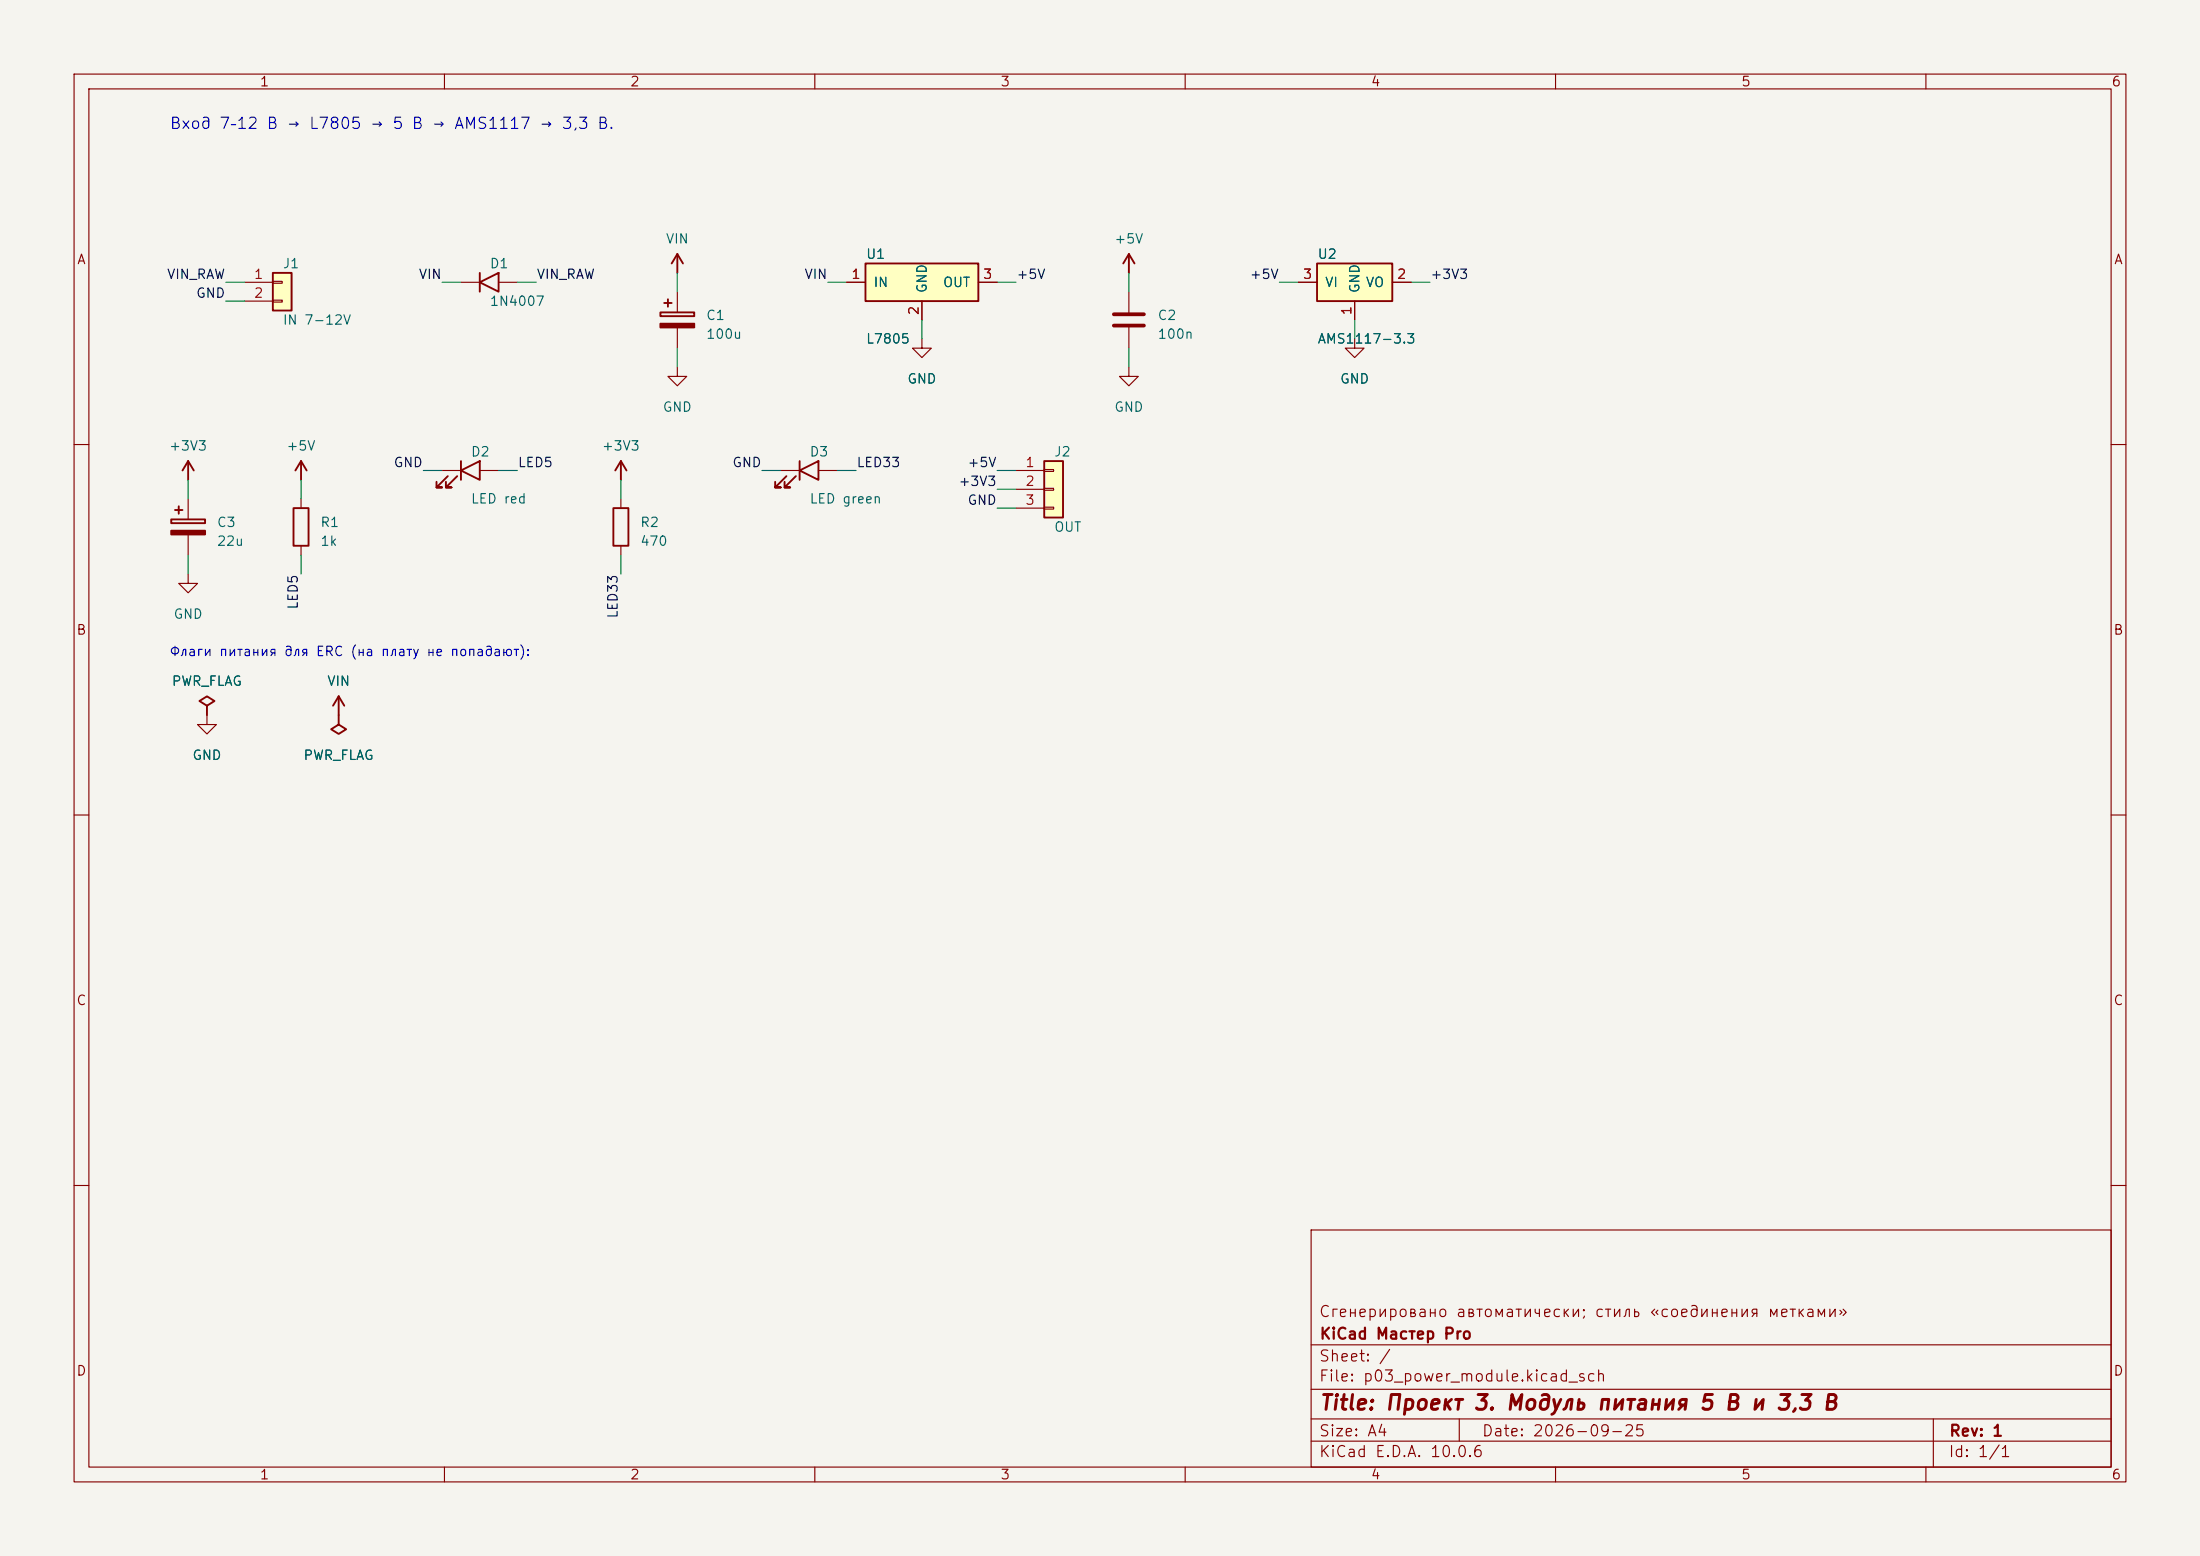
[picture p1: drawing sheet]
(kicad_sch (version 20231120) (generator "eeschema") (generator_version "8.0")
 (paper "A4")
 (title_block (title "Проект 3. Модуль питания 5 В и 3,3 В") (date "2026-09-25") (rev "1") (company "KiCad Мастер Pro") (comment 1 "Сгенерировано автоматически; стиль «соединения метками»"))
 (lib_symbols (symbol "KiCadMaster:Conn_01x02" (pin_numbers) (pin_names (offset 0) hide) (exclude_from_sim no) (in_bom yes) (on_board yes) (property "Reference" "J" (at 0 5.08 0) (effects (font (size 1.27 1.27)))) (property "Value" "Conn_01x02" (at 0 -2.54 0) (effects (font (size 1.27 1.27)))) (property "Footprint" "" (at 0 0 0) (effects (font (size 1.27 1.27)) hide)) (property "Datasheet" "~" (at 0 0 0) (effects (font (size 1.27 1.27)) hide)) (property "Description" "Разъём" (at 0 0 0) (effects (font (size 1.27 1.27)) hide)) (symbol "Conn_01x02_0_1" (rectangle (start -1.27 3.81) (end 1.27 -1.27) (stroke (width 0.254) (type default)) (fill (type background))) (rectangle (start -1.27 2.667) (end 0 2.413) (stroke (width 0.1524) (type default)) (fill (type none))) (rectangle (start -1.27 0.127) (end 0 -0.127) (stroke (width 0.1524) (type default)) (fill (type none)))) (symbol "Conn_01x02_1_1" (pin passive line (at -5.08 2.54 0) (length 3.81) (name "Pin_1" (effects (font (size 1.27 1.27)))) (number "1" (effects (font (size 1.27 1.27))))) (pin passive line (at -5.08 0 0) (length 3.81) (name "Pin_2" (effects (font (size 1.27 1.27)))) (number "2" (effects (font (size 1.27 1.27))))))) (symbol "KiCadMaster:D" (pin_numbers hide) (pin_names (offset 0) hide) (exclude_from_sim no) (in_bom yes) (on_board yes) (property "Reference" "D" (at 0 2.54 0) (effects (font (size 1.27 1.27)))) (property "Value" "D" (at 0 -2.54 0) (effects (font (size 1.27 1.27)))) (property "Footprint" "" (at 0 0 0) (effects (font (size 1.27 1.27)) hide)) (property "Datasheet" "~" (at 0 0 0) (effects (font (size 1.27 1.27)) hide)) (property "Description" "Диод" (at 0 0 0) (effects (font (size 1.27 1.27)) hide)) (symbol "D_0_1" (polyline (pts (xy 1.27 1.27) (xy 1.27 -1.27) (xy -1.27 0) (xy 1.27 1.27)) (stroke (width 0.254) (type default)) (fill (type none))) (polyline (pts (xy -1.27 1.27) (xy -1.27 -1.27)) (stroke (width 0.254) (type default)) (fill (type none)))) (symbol "D_1_1" (pin passive line (at -3.81 0 0) (length 2.54) (name "K" (effects (font (size 1.27 1.27)))) (number "1" (effects (font (size 1.27 1.27))))) (pin passive line (at 3.81 0 180) (length 2.54) (name "A" (effects (font (size 1.27 1.27)))) (number "2" (effects (font (size 1.27 1.27))))))) (symbol "KiCadMaster:C_Polarized" (pin_numbers hide) (pin_names (offset 0) hide) (exclude_from_sim no) (in_bom yes) (on_board yes) (property "Reference" "C" (at 3.81 0.635 0) (effects (font (size 1.27 1.27)))) (property "Value" "C_Polarized" (at 3.81 -1.905 0) (effects (font (size 1.27 1.27)))) (property "Footprint" "" (at 0 0 0) (effects (font (size 1.27 1.27)) hide)) (property "Datasheet" "~" (at 0 0 0) (effects (font (size 1.27 1.27)) hide)) (property "Description" "Полярный конденсатор" (at 0 0 0) (effects (font (size 1.27 1.27)) hide)) (symbol "C_Polarized_0_1" (rectangle (start -2.286 0.508) (end 2.286 1.016) (stroke (width 0.254) (type default)) (fill (type none))) (rectangle (start -2.286 -1.016) (end 2.286 -0.508) (stroke (width 0.254) (type default)) (fill (type outline))) (polyline (pts (xy -1.778 2.286) (xy -0.762 2.286)) (stroke (width 0.254) (type default)) (fill (type none))) (polyline (pts (xy -1.27 2.794) (xy -1.27 1.778)) (stroke (width 0.254) (type default)) (fill (type none)))) (symbol "C_Polarized_1_1" (pin passive line (at 0 3.81 270) (length 2.794) (name "~" (effects (font (size 1.27 1.27)))) (number "1" (effects (font (size 1.27 1.27))))) (pin passive line (at 0 -3.81 90) (length 2.794) (name "~" (effects (font (size 1.27 1.27)))) (number "2" (effects (font (size 1.27 1.27))))))) (symbol "KiCadMaster:L7805" (pin_numbers) (pin_names (offset 1.016)) (exclude_from_sim no) (in_bom yes) (on_board yes) (property "Reference" "U" (at -7.62 3.81 0) (effects (font (size 1.27 1.27)))) (property "Value" "L7805" (at -7.62 -7.62 0) (effects (font (size 1.27 1.27)))) (property "Footprint" "" (at 0 0 0) (effects (font (size 1.27 1.27)) hide)) (property "Datasheet" "~" (at 0 0 0) (effects (font (size 1.27 1.27)) hide)) (property "Description" "Стабилизатор 5 В, TO-220" (at 0 0 0) (effects (font (size 1.27 1.27)) hide)) (property "ki_keywords" "regulator linear" (at 0 0 0) (effects (font (size 1.27 1.27)) hide)) (symbol "L7805_0_1" (rectangle (start -7.62 2.54) (end 7.62 -2.54) (stroke (width 0.254) (type default)) (fill (type background)))) (symbol "L7805_1_1" (pin power_in line (at -10.16 0 0) (length 2.54) (name "IN" (effects (font (size 1.27 1.27)))) (number "1" (effects (font (size 1.27 1.27))))) (pin power_out line (at 10.16 0 180) (length 2.54) (name "OUT" (effects (font (size 1.27 1.27)))) (number "3" (effects (font (size 1.27 1.27))))) (pin power_in line (at 0 -5.08 90) (length 2.54) (name "GND" (effects (font (size 1.27 1.27)))) (number "2" (effects (font (size 1.27 1.27))))))) (symbol "KiCadMaster:C" (pin_numbers hide) (pin_names (offset 0) hide) (exclude_from_sim no) (in_bom yes) (on_board yes) (property "Reference" "C" (at 3.81 0.635 0) (effects (font (size 1.27 1.27)))) (property "Value" "C" (at 3.81 -1.905 0) (effects (font (size 1.27 1.27)))) (property "Footprint" "" (at 0 0 0) (effects (font (size 1.27 1.27)) hide)) (property "Datasheet" "~" (at 0 0 0) (effects (font (size 1.27 1.27)) hide)) (property "Description" "Конденсатор" (at 0 0 0) (effects (font (size 1.27 1.27)) hide)) (symbol "C_0_1" (polyline (pts (xy -2.032 0.762) (xy 2.032 0.762)) (stroke (width 0.508) (type default)) (fill (type none))) (polyline (pts (xy -2.032 -0.762) (xy 2.032 -0.762)) (stroke (width 0.508) (type default)) (fill (type none)))) (symbol "C_1_1" (pin passive line (at 0 3.81 270) (length 3.048) (name "~" (effects (font (size 1.27 1.27)))) (number "1" (effects (font (size 1.27 1.27))))) (pin passive line (at 0 -3.81 90) (length 3.048) (name "~" (effects (font (size 1.27 1.27)))) (number "2" (effects (font (size 1.27 1.27))))))) (symbol "KiCadMaster:AMS1117-3.3" (pin_numbers) (pin_names (offset 1.016)) (exclude_from_sim no) (in_bom yes) (on_board yes) (property "Reference" "U" (at -5.08 3.81 0) (effects (font (size 1.27 1.27)))) (property "Value" "AMS1117-3.3" (at -5.08 -7.62 0) (effects (font (size 1.27 1.27)))) (property "Footprint" "" (at 0 0 0) (effects (font (size 1.27 1.27)) hide)) (property "Datasheet" "~" (at 0 0 0) (effects (font (size 1.27 1.27)) hide)) (property "Description" "LDO 3,3 В, SOT-223" (at 0 0 0) (effects (font (size 1.27 1.27)) hide)) (property "ki_keywords" "regulator ldo" (at 0 0 0) (effects (font (size 1.27 1.27)) hide)) (symbol "AMS1117-3.3_0_1" (rectangle (start -5.08 2.54) (end 5.08 -2.54) (stroke (width 0.254) (type default)) (fill (type background)))) (symbol "AMS1117-3.3_1_1" (pin power_in line (at -7.62 0 0) (length 2.54) (name "VI" (effects (font (size 1.27 1.27)))) (number "3" (effects (font (size 1.27 1.27))))) (pin power_out line (at 7.62 0 180) (length 2.54) (name "VO" (effects (font (size 1.27 1.27)))) (number "2" (effects (font (size 1.27 1.27))))) (pin power_in line (at 0 -5.08 90) (length 2.54) (name "GND" (effects (font (size 1.27 1.27)))) (number "1" (effects (font (size 1.27 1.27))))))) (symbol "KiCadMaster:R" (pin_numbers hide) (pin_names (offset 0) hide) (exclude_from_sim no) (in_bom yes) (on_board yes) (property "Reference" "R" (at 2.54 0.635 0) (effects (font (size 1.27 1.27)))) (property "Value" "R" (at 2.54 -1.905 0) (effects (font (size 1.27 1.27)))) (property "Footprint" "" (at 0 0 0) (effects (font (size 1.27 1.27)) hide)) (property "Datasheet" "~" (at 0 0 0) (effects (font (size 1.27 1.27)) hide)) (property "Description" "Резистор" (at 0 0 0) (effects (font (size 1.27 1.27)) hide)) (symbol "R_0_1" (rectangle (start -1.016 -2.54) (end 1.016 2.54) (stroke (width 0.254) (type default)) (fill (type none)))) (symbol "R_1_1" (pin passive line (at 0 3.81 270) (length 1.27) (name "~" (effects (font (size 1.27 1.27)))) (number "1" (effects (font (size 1.27 1.27))))) (pin passive line (at 0 -3.81 90) (length 1.27) (name "~" (effects (font (size 1.27 1.27)))) (number "2" (effects (font (size 1.27 1.27))))))) (symbol "KiCadMaster:LED" (pin_numbers hide) (pin_names (offset 0) hide) (exclude_from_sim no) (in_bom yes) (on_board yes) (property "Reference" "D" (at 0 2.54 0) (effects (font (size 1.27 1.27)))) (property "Value" "LED" (at 0 -3.81 0) (effects (font (size 1.27 1.27)))) (property "Footprint" "" (at 0 0 0) (effects (font (size 1.27 1.27)) hide)) (property "Datasheet" "~" (at 0 0 0) (effects (font (size 1.27 1.27)) hide)) (property "Description" "Светодиод" (at 0 0 0) (effects (font (size 1.27 1.27)) hide)) (symbol "LED_0_1" (polyline (pts (xy 1.27 1.27) (xy 1.27 -1.27) (xy -1.27 0) (xy 1.27 1.27)) (stroke (width 0.254) (type default)) (fill (type none))) (polyline (pts (xy -1.27 1.27) (xy -1.27 -1.27)) (stroke (width 0.254) (type default)) (fill (type none))) (polyline (pts (xy -3.048 -0.762) (xy -4.572 -2.286) (xy -3.81 -2.286) (xy -4.572 -2.286) (xy -4.572 -1.524)) (stroke (width 0.254) (type default)) (fill (type none))) (polyline (pts (xy -1.778 -0.762) (xy -3.302 -2.286) (xy -2.54 -2.286) (xy -3.302 -2.286) (xy -3.302 -1.524)) (stroke (width 0.254) (type default)) (fill (type none)))) (symbol "LED_1_1" (pin passive line (at -3.81 0 0) (length 2.54) (name "K" (effects (font (size 1.27 1.27)))) (number "1" (effects (font (size 1.27 1.27))))) (pin passive line (at 3.81 0 180) (length 2.54) (name "A" (effects (font (size 1.27 1.27)))) (number "2" (effects (font (size 1.27 1.27))))))) (symbol "KiCadMaster:Conn_01x03" (pin_numbers) (pin_names (offset 0) hide) (exclude_from_sim no) (in_bom yes) (on_board yes) (property "Reference" "J" (at 0 5.08 0) (effects (font (size 1.27 1.27)))) (property "Value" "Conn_01x03" (at 0 -5.08 0) (effects (font (size 1.27 1.27)))) (property "Footprint" "" (at 0 0 0) (effects (font (size 1.27 1.27)) hide)) (property "Datasheet" "~" (at 0 0 0) (effects (font (size 1.27 1.27)) hide)) (property "Description" "Разъём" (at 0 0 0) (effects (font (size 1.27 1.27)) hide)) (symbol "Conn_01x03_0_1" (rectangle (start -1.27 3.81) (end 1.27 -3.81) (stroke (width 0.254) (type default)) (fill (type background))) (rectangle (start -1.27 2.667) (end 0 2.413) (stroke (width 0.1524) (type default)) (fill (type none))) (rectangle (start -1.27 0.127) (end 0 -0.127) (stroke (width 0.1524) (type default)) (fill (type none))) (rectangle (start -1.27 -2.413) (end 0 -2.667) (stroke (width 0.1524) (type default)) (fill (type none)))) (symbol "Conn_01x03_1_1" (pin passive line (at -5.08 2.54 0) (length 3.81) (name "Pin_1" (effects (font (size 1.27 1.27)))) (number "1" (effects (font (size 1.27 1.27))))) (pin passive line (at -5.08 0 0) (length 3.81) (name "Pin_2" (effects (font (size 1.27 1.27)))) (number "2" (effects (font (size 1.27 1.27))))) (pin passive line (at -5.08 -2.54 0) (length 3.81) (name "Pin_3" (effects (font (size 1.27 1.27)))) (number "3" (effects (font (size 1.27 1.27))))))) (symbol "KiCadMaster:VIN" (power) (pin_numbers hide) (pin_names (offset 0) hide) (exclude_from_sim no) (in_bom yes) (on_board yes) (property "Reference" "#PWR" (at 0 -3.81 0) (effects (font (size 1.27 1.27)) hide)) (property "Value" "VIN" (at 0 3.556 0) (effects (font (size 1.27 1.27)))) (property "Footprint" "" (at 0 0 0) (effects (font (size 1.27 1.27)) hide)) (property "Datasheet" "~" (at 0 0 0) (effects (font (size 1.27 1.27)) hide)) (property "Description" "Символ питания: VIN" (at 0 0 0) (effects (font (size 1.27 1.27)) hide)) (symbol "VIN_0_1" (polyline (pts (xy -0.762 1.27) (xy 0 2.54)) (stroke (width 0.254) (type default)) (fill (type none))) (polyline (pts (xy 0 0) (xy 0 2.54)) (stroke (width 0.254) (type default)) (fill (type none))) (polyline (pts (xy 0 2.54) (xy 0.762 1.27)) (stroke (width 0.254) (type default)) (fill (type none)))) (symbol "VIN_1_1" (pin power_in line (at 0 0 90) (length 0) hide (name "VIN" (effects (font (size 1.27 1.27)))) (number "1" (effects (font (size 1.27 1.27))))))) (symbol "KiCadMaster:GND" (power) (pin_numbers hide) (pin_names (offset 0) hide) (exclude_from_sim no) (in_bom yes) (on_board yes) (property "Reference" "#PWR" (at 0 -6.35 0) (effects (font (size 1.27 1.27)) hide)) (property "Value" "GND" (at 0 -3.81 0) (effects (font (size 1.27 1.27)))) (property "Footprint" "" (at 0 0 0) (effects (font (size 1.27 1.27)) hide)) (property "Datasheet" "~" (at 0 0 0) (effects (font (size 1.27 1.27)) hide)) (property "Description" "Символ питания: GND" (at 0 0 0) (effects (font (size 1.27 1.27)) hide)) (symbol "GND_0_1" (polyline (pts (xy 0 0) (xy 0 -1.27) (xy 1.27 -1.27) (xy 0 -2.54) (xy -1.27 -1.27) (xy 0 -1.27)) (stroke (width 0) (type default)) (fill (type none)))) (symbol "GND_1_1" (pin power_in line (at 0 0 270) (length 0) hide (name "GND" (effects (font (size 1.27 1.27)))) (number "1" (effects (font (size 1.27 1.27))))))) (symbol "KiCadMaster:+5V" (power) (pin_numbers hide) (pin_names (offset 0) hide) (exclude_from_sim no) (in_bom yes) (on_board yes) (property "Reference" "#PWR" (at 0 -3.81 0) (effects (font (size 1.27 1.27)) hide)) (property "Value" "+5V" (at 0 3.556 0) (effects (font (size 1.27 1.27)))) (property "Footprint" "" (at 0 0 0) (effects (font (size 1.27 1.27)) hide)) (property "Datasheet" "~" (at 0 0 0) (effects (font (size 1.27 1.27)) hide)) (property "Description" "Символ питания: +5V" (at 0 0 0) (effects (font (size 1.27 1.27)) hide)) (symbol "+5V_0_1" (polyline (pts (xy -0.762 1.27) (xy 0 2.54)) (stroke (width 0.254) (type default)) (fill (type none))) (polyline (pts (xy 0 0) (xy 0 2.54)) (stroke (width 0.254) (type default)) (fill (type none))) (polyline (pts (xy 0 2.54) (xy 0.762 1.27)) (stroke (width 0.254) (type default)) (fill (type none)))) (symbol "+5V_1_1" (pin power_in line (at 0 0 90) (length 0) hide (name "+5V" (effects (font (size 1.27 1.27)))) (number "1" (effects (font (size 1.27 1.27))))))) (symbol "KiCadMaster:+3V3" (power) (pin_numbers hide) (pin_names (offset 0) hide) (exclude_from_sim no) (in_bom yes) (on_board yes) (property "Reference" "#PWR" (at 0 -3.81 0) (effects (font (size 1.27 1.27)) hide)) (property "Value" "+3V3" (at 0 3.556 0) (effects (font (size 1.27 1.27)))) (property "Footprint" "" (at 0 0 0) (effects (font (size 1.27 1.27)) hide)) (property "Datasheet" "~" (at 0 0 0) (effects (font (size 1.27 1.27)) hide)) (property "Description" "Символ питания: +3V3" (at 0 0 0) (effects (font (size 1.27 1.27)) hide)) (symbol "+3V3_0_1" (polyline (pts (xy -0.762 1.27) (xy 0 2.54)) (stroke (width 0.254) (type default)) (fill (type none))) (polyline (pts (xy 0 0) (xy 0 2.54)) (stroke (width 0.254) (type default)) (fill (type none))) (polyline (pts (xy 0 2.54) (xy 0.762 1.27)) (stroke (width 0.254) (type default)) (fill (type none)))) (symbol "+3V3_1_1" (pin power_in line (at 0 0 90) (length 0) hide (name "+3V3" (effects (font (size 1.27 1.27)))) (number "1" (effects (font (size 1.27 1.27))))))) (symbol "KiCadMaster:PWR_FLAG" (power) (pin_numbers hide) (pin_names (offset 0) hide) (exclude_from_sim no) (in_bom yes) (on_board yes) (property "Reference" "#FLG" (at 0 1.905 0) (effects (font (size 1.27 1.27)) hide)) (property "Value" "PWR_FLAG" (at 0 3.81 0) (effects (font (size 1.27 1.27)))) (property "Footprint" "" (at 0 0 0) (effects (font (size 1.27 1.27)) hide)) (property "Datasheet" "~" (at 0 0 0) (effects (font (size 1.27 1.27)) hide)) (property "Description" "Флаг: цепь запитана извне (для ERC)" (at 0 0 0) (effects (font (size 1.27 1.27)) hide)) (symbol "PWR_FLAG_0_1" (polyline (pts (xy 0 0) (xy 0 1.27) (xy -1.016 1.905) (xy 0 2.54) (xy 1.016 1.905) (xy 0 1.27)) (stroke (width 0.254) (type default)) (fill (type none)))) (symbol "PWR_FLAG_1_1" (pin power_out line (at 0 0 90) (length 0) hide (name "pwr" (effects (font (size 1.27 1.27)))) (number "1" (effects (font (size 1.27 1.27))))))))
 (symbol (lib_id "KiCadMaster:Conn_01x02") (at 38.1 40.64 0) (unit 1) (exclude_from_sim no) (in_bom yes) (on_board yes) (dnp no) (property "Reference" "J1" (at 38.1 35.56 0) (effects (font (size 1.27 1.27)) (justify left))) (property "Value" "IN 7-12V" (at 38.1 43.18 0) (effects (font (size 1.27 1.27)) (justify left))) (property "Footprint" "TerminalBlock_Phoenix:TerminalBlock_Phoenix_MKDS-1,5-2_1x02_P5.08mm_Horizontal" (at 38.1 40.64 0) (effects (font (size 1.27 1.27)) hide)) (property "Datasheet" "~" (at 38.1 40.64 0) (effects (font (size 1.27 1.27)) hide)) (property "Description" "Вход" (at 38.1 40.64 0) (effects (font (size 1.27 1.27)) hide)) (pin "1") (pin "2"))
 (wire (pts (xy 33.02 38.1) (xy 30.48 38.1)) (stroke (width 0) (type default)))
 (label "VIN_RAW" (at 30.48 38.1 180) (fields_autoplaced yes) (effects (font (size 1.27 1.27)) (justify right bottom)))
 (wire (pts (xy 33.02 40.64) (xy 30.48 40.64)) (stroke (width 0) (type default)))
 (label "GND" (at 30.48 40.64 180) (fields_autoplaced yes) (effects (font (size 1.27 1.27)) (justify right bottom)))
 (symbol (lib_id "KiCadMaster:D") (at 66.04 38.1 0) (unit 1) (exclude_from_sim no) (in_bom yes) (on_board yes) (dnp no) (property "Reference" "D1" (at 66.04 35.56 0) (effects (font (size 1.27 1.27)) (justify left))) (property "Value" "1N4007" (at 66.04 40.64 0) (effects (font (size 1.27 1.27)) (justify left))) (property "Footprint" "Diode_THT:D_DO-41_SOD81_P10.16mm_Horizontal" (at 66.04 38.1 0) (effects (font (size 1.27 1.27)) hide)) (property "Datasheet" "~" (at 66.04 38.1 0) (effects (font (size 1.27 1.27)) hide)) (property "Description" "Защита от переполюсовки" (at 66.04 38.1 0) (effects (font (size 1.27 1.27)) hide)) (pin "1") (pin "2"))
 (wire (pts (xy 62.23 38.1) (xy 59.69 38.1)) (stroke (width 0) (type default)))
 (label "VIN" (at 59.69 38.1 180) (fields_autoplaced yes) (effects (font (size 1.27 1.27)) (justify right bottom)))
 (wire (pts (xy 69.85 38.1) (xy 72.39 38.1)) (stroke (width 0) (type default)))
 (label "VIN_RAW" (at 72.39 38.1 0) (fields_autoplaced yes) (effects (font (size 1.27 1.27)) (justify left bottom)))
 (symbol (lib_id "KiCadMaster:C_Polarized") (at 91.44 43.18 0) (unit 1) (exclude_from_sim no) (in_bom yes) (on_board yes) (dnp no) (property "Reference" "C1" (at 95.25 42.545 0) (effects (font (size 1.27 1.27)) (justify left))) (property "Value" "100u" (at 95.25 45.085 0) (effects (font (size 1.27 1.27)) (justify left))) (property "Footprint" "Capacitor_THT:CP_Radial_D6.3mm_P2.50mm" (at 91.44 43.18 0) (effects (font (size 1.27 1.27)) hide)) (property "Datasheet" "~" (at 91.44 43.18 0) (effects (font (size 1.27 1.27)) hide)) (property "Description" "Входной фильтр" (at 91.44 43.18 0) (effects (font (size 1.27 1.27)) hide)) (pin "1") (pin "2"))
 (wire (pts (xy 91.44 39.37) (xy 91.44 36.83)) (stroke (width 0) (type default)))
 (symbol (lib_id "KiCadMaster:VIN") (at 91.44 36.83 0) (unit 1) (exclude_from_sim no) (in_bom yes) (on_board yes) (dnp no) (property "Reference" "#PWR01" (at 91.44 36.83 0) (effects (font (size 1.27 1.27)) hide)) (property "Value" "VIN" (at 91.44 32.23 0) (effects (font (size 1.27 1.27)))) (property "Footprint" "" (at 91.44 36.83 0) (effects (font (size 1.27 1.27)) hide)) (property "Datasheet" "" (at 91.44 36.83 0) (effects (font (size 1.27 1.27)) hide)) (property "Description" "" (at 91.44 36.83 0) (effects (font (size 1.27 1.27)) hide)) (pin "1"))
 (wire (pts (xy 91.44 46.99) (xy 91.44 49.53)) (stroke (width 0) (type default)))
 (symbol (lib_id "KiCadMaster:GND") (at 91.44 49.53 0) (unit 1) (exclude_from_sim no) (in_bom yes) (on_board yes) (dnp no) (property "Reference" "#PWR02" (at 91.44 49.53 0) (effects (font (size 1.27 1.27)) hide)) (property "Value" "GND" (at 91.44 54.93 0) (effects (font (size 1.27 1.27)))) (property "Footprint" "" (at 91.44 49.53 0) (effects (font (size 1.27 1.27)) hide)) (property "Datasheet" "" (at 91.44 49.53 0) (effects (font (size 1.27 1.27)) hide)) (property "Description" "" (at 91.44 49.53 0) (effects (font (size 1.27 1.27)) hide)) (pin "1"))
 (symbol (lib_id "KiCadMaster:L7805") (at 124.46 38.1 0) (unit 1) (exclude_from_sim no) (in_bom yes) (on_board yes) (dnp no) (property "Reference" "U1" (at 116.84 34.29 0) (effects (font (size 1.27 1.27)) (justify left))) (property "Value" "L7805" (at 116.84 45.72 0) (effects (font (size 1.27 1.27)) (justify left))) (property "Footprint" "Package_TO_SOT_THT:TO-220-3_Vertical" (at 124.46 38.1 0) (effects (font (size 1.27 1.27)) hide)) (property "Datasheet" "~" (at 124.46 38.1 0) (effects (font (size 1.27 1.27)) hide)) (property "Description" "Стабилизатор 5 В" (at 124.46 38.1 0) (effects (font (size 1.27 1.27)) hide)) (pin "1") (pin "3") (pin "2"))
 (wire (pts (xy 114.3 38.1) (xy 111.76 38.1)) (stroke (width 0) (type default)))
 (label "VIN" (at 111.76 38.1 180) (fields_autoplaced yes) (effects (font (size 1.27 1.27)) (justify right bottom)))
 (wire (pts (xy 134.62 38.1) (xy 137.16 38.1)) (stroke (width 0) (type default)))
 (label "+5V" (at 137.16 38.1 0) (fields_autoplaced yes) (effects (font (size 1.27 1.27)) (justify left bottom)))
 (wire (pts (xy 124.46 43.18) (xy 124.46 45.72)) (stroke (width 0) (type default)))
 (symbol (lib_id "KiCadMaster:GND") (at 124.46 45.72 0) (unit 1) (exclude_from_sim no) (in_bom yes) (on_board yes) (dnp no) (property "Reference" "#PWR03" (at 124.46 45.72 0) (effects (font (size 1.27 1.27)) hide)) (property "Value" "GND" (at 124.46 51.12 0) (effects (font (size 1.27 1.27)))) (property "Footprint" "" (at 124.46 45.72 0) (effects (font (size 1.27 1.27)) hide)) (property "Datasheet" "" (at 124.46 45.72 0) (effects (font (size 1.27 1.27)) hide)) (property "Description" "" (at 124.46 45.72 0) (effects (font (size 1.27 1.27)) hide)) (pin "1"))
 (symbol (lib_id "KiCadMaster:C") (at 152.4 43.18 0) (unit 1) (exclude_from_sim no) (in_bom yes) (on_board yes) (dnp no) (property "Reference" "C2" (at 156.21 42.545 0) (effects (font (size 1.27 1.27)) (justify left))) (property "Value" "100n" (at 156.21 45.085 0) (effects (font (size 1.27 1.27)) (justify left))) (property "Footprint" "Capacitor_SMD:C_0805_2012Metric" (at 152.4 43.18 0) (effects (font (size 1.27 1.27)) hide)) (property "Datasheet" "~" (at 152.4 43.18 0) (effects (font (size 1.27 1.27)) hide)) (property "Description" "Выход 7805" (at 152.4 43.18 0) (effects (font (size 1.27 1.27)) hide)) (pin "1") (pin "2"))
 (wire (pts (xy 152.4 39.37) (xy 152.4 36.83)) (stroke (width 0) (type default)))
 (symbol (lib_id "KiCadMaster:+5V") (at 152.4 36.83 0) (unit 1) (exclude_from_sim no) (in_bom yes) (on_board yes) (dnp no) (property "Reference" "#PWR04" (at 152.4 36.83 0) (effects (font (size 1.27 1.27)) hide)) (property "Value" "+5V" (at 152.4 32.23 0) (effects (font (size 1.27 1.27)))) (property "Footprint" "" (at 152.4 36.83 0) (effects (font (size 1.27 1.27)) hide)) (property "Datasheet" "" (at 152.4 36.83 0) (effects (font (size 1.27 1.27)) hide)) (property "Description" "" (at 152.4 36.83 0) (effects (font (size 1.27 1.27)) hide)) (pin "1"))
 (wire (pts (xy 152.4 46.99) (xy 152.4 49.53)) (stroke (width 0) (type default)))
 (symbol (lib_id "KiCadMaster:GND") (at 152.4 49.53 0) (unit 1) (exclude_from_sim no) (in_bom yes) (on_board yes) (dnp no) (property "Reference" "#PWR05" (at 152.4 49.53 0) (effects (font (size 1.27 1.27)) hide)) (property "Value" "GND" (at 152.4 54.93 0) (effects (font (size 1.27 1.27)))) (property "Footprint" "" (at 152.4 49.53 0) (effects (font (size 1.27 1.27)) hide)) (property "Datasheet" "" (at 152.4 49.53 0) (effects (font (size 1.27 1.27)) hide)) (property "Description" "" (at 152.4 49.53 0) (effects (font (size 1.27 1.27)) hide)) (pin "1"))
 (symbol (lib_id "KiCadMaster:AMS1117-3.3") (at 182.88 38.1 0) (unit 1) (exclude_from_sim no) (in_bom yes) (on_board yes) (dnp no) (property "Reference" "U2" (at 177.8 34.29 0) (effects (font (size 1.27 1.27)) (justify left))) (property "Value" "AMS1117-3.3" (at 177.8 45.72 0) (effects (font (size 1.27 1.27)) (justify left))) (property "Footprint" "Package_TO_SOT_SMD:SOT-223-3_TabPin2" (at 182.88 38.1 0) (effects (font (size 1.27 1.27)) hide)) (property "Datasheet" "~" (at 182.88 38.1 0) (effects (font (size 1.27 1.27)) hide)) (property "Description" "Стабилизатор 3,3 В" (at 182.88 38.1 0) (effects (font (size 1.27 1.27)) hide)) (pin "3") (pin "2") (pin "1"))
 (wire (pts (xy 175.26 38.1) (xy 172.72 38.1)) (stroke (width 0) (type default)))
 (label "+5V" (at 172.72 38.1 180) (fields_autoplaced yes) (effects (font (size 1.27 1.27)) (justify right bottom)))
 (wire (pts (xy 190.5 38.1) (xy 193.04 38.1)) (stroke (width 0) (type default)))
 (label "+3V3" (at 193.04 38.1 0) (fields_autoplaced yes) (effects (font (size 1.27 1.27)) (justify left bottom)))
 (wire (pts (xy 182.88 43.18) (xy 182.88 45.72)) (stroke (width 0) (type default)))
 (symbol (lib_id "KiCadMaster:GND") (at 182.88 45.72 0) (unit 1) (exclude_from_sim no) (in_bom yes) (on_board yes) (dnp no) (property "Reference" "#PWR06" (at 182.88 45.72 0) (effects (font (size 1.27 1.27)) hide)) (property "Value" "GND" (at 182.88 51.12 0) (effects (font (size 1.27 1.27)))) (property "Footprint" "" (at 182.88 45.72 0) (effects (font (size 1.27 1.27)) hide)) (property "Datasheet" "" (at 182.88 45.72 0) (effects (font (size 1.27 1.27)) hide)) (property "Description" "" (at 182.88 45.72 0) (effects (font (size 1.27 1.27)) hide)) (pin "1"))
 (symbol (lib_id "KiCadMaster:C_Polarized") (at 25.4 71.12 0) (unit 1) (exclude_from_sim no) (in_bom yes) (on_board yes) (dnp no) (property "Reference" "C3" (at 29.21 70.485 0) (effects (font (size 1.27 1.27)) (justify left))) (property "Value" "22u" (at 29.21 73.025 0) (effects (font (size 1.27 1.27)) (justify left))) (property "Footprint" "Capacitor_THT:CP_Radial_D5.0mm_P2.00mm" (at 25.4 71.12 0) (effects (font (size 1.27 1.27)) hide)) (property "Datasheet" "~" (at 25.4 71.12 0) (effects (font (size 1.27 1.27)) hide)) (property "Description" "Выход AMS1117" (at 25.4 71.12 0) (effects (font (size 1.27 1.27)) hide)) (pin "1") (pin "2"))
 (wire (pts (xy 25.4 67.31) (xy 25.4 64.77)) (stroke (width 0) (type default)))
 (symbol (lib_id "KiCadMaster:+3V3") (at 25.4 64.77 0) (unit 1) (exclude_from_sim no) (in_bom yes) (on_board yes) (dnp no) (property "Reference" "#PWR07" (at 25.4 64.77 0) (effects (font (size 1.27 1.27)) hide)) (property "Value" "+3V3" (at 25.4 60.17 0) (effects (font (size 1.27 1.27)))) (property "Footprint" "" (at 25.4 64.77 0) (effects (font (size 1.27 1.27)) hide)) (property "Datasheet" "" (at 25.4 64.77 0) (effects (font (size 1.27 1.27)) hide)) (property "Description" "" (at 25.4 64.77 0) (effects (font (size 1.27 1.27)) hide)) (pin "1"))
 (wire (pts (xy 25.4 74.93) (xy 25.4 77.47)) (stroke (width 0) (type default)))
 (symbol (lib_id "KiCadMaster:GND") (at 25.4 77.47 0) (unit 1) (exclude_from_sim no) (in_bom yes) (on_board yes) (dnp no) (property "Reference" "#PWR08" (at 25.4 77.47 0) (effects (font (size 1.27 1.27)) hide)) (property "Value" "GND" (at 25.4 82.87 0) (effects (font (size 1.27 1.27)))) (property "Footprint" "" (at 25.4 77.47 0) (effects (font (size 1.27 1.27)) hide)) (property "Datasheet" "" (at 25.4 77.47 0) (effects (font (size 1.27 1.27)) hide)) (property "Description" "" (at 25.4 77.47 0) (effects (font (size 1.27 1.27)) hide)) (pin "1"))
 (symbol (lib_id "KiCadMaster:R") (at 40.64 71.12 0) (unit 1) (exclude_from_sim no) (in_bom yes) (on_board yes) (dnp no) (property "Reference" "R1" (at 43.18 70.485 0) (effects (font (size 1.27 1.27)) (justify left))) (property "Value" "1k" (at 43.18 73.025 0) (effects (font (size 1.27 1.27)) (justify left))) (property "Footprint" "Resistor_SMD:R_0805_2012Metric" (at 40.64 71.12 0) (effects (font (size 1.27 1.27)) hide)) (property "Datasheet" "~" (at 40.64 71.12 0) (effects (font (size 1.27 1.27)) hide)) (property "Description" "Индикатор 5 В" (at 40.64 71.12 0) (effects (font (size 1.27 1.27)) hide)) (pin "1") (pin "2"))
 (wire (pts (xy 40.64 67.31) (xy 40.64 64.77)) (stroke (width 0) (type default)))
 (symbol (lib_id "KiCadMaster:+5V") (at 40.64 64.77 0) (unit 1) (exclude_from_sim no) (in_bom yes) (on_board yes) (dnp no) (property "Reference" "#PWR09" (at 40.64 64.77 0) (effects (font (size 1.27 1.27)) hide)) (property "Value" "+5V" (at 40.64 60.17 0) (effects (font (size 1.27 1.27)))) (property "Footprint" "" (at 40.64 64.77 0) (effects (font (size 1.27 1.27)) hide)) (property "Datasheet" "" (at 40.64 64.77 0) (effects (font (size 1.27 1.27)) hide)) (property "Description" "" (at 40.64 64.77 0) (effects (font (size 1.27 1.27)) hide)) (pin "1"))
 (wire (pts (xy 40.64 74.93) (xy 40.64 77.47)) (stroke (width 0) (type default)))
 (label "LED5" (at 40.64 77.47 270) (fields_autoplaced yes) (effects (font (size 1.27 1.27)) (justify right bottom)))
 (symbol (lib_id "KiCadMaster:LED") (at 63.5 63.5 0) (unit 1) (exclude_from_sim no) (in_bom yes) (on_board yes) (dnp no) (property "Reference" "D2" (at 63.5 60.96 0) (effects (font (size 1.27 1.27)) (justify left))) (property "Value" "LED red" (at 63.5 67.31 0) (effects (font (size 1.27 1.27)) (justify left))) (property "Footprint" "LED_SMD:LED_0805_2012Metric" (at 63.5 63.5 0) (effects (font (size 1.27 1.27)) hide)) (property "Datasheet" "~" (at 63.5 63.5 0) (effects (font (size 1.27 1.27)) hide)) (property "Description" "Есть 5 В" (at 63.5 63.5 0) (effects (font (size 1.27 1.27)) hide)) (pin "1") (pin "2"))
 (wire (pts (xy 59.69 63.5) (xy 57.15 63.5)) (stroke (width 0) (type default)))
 (label "GND" (at 57.15 63.5 180) (fields_autoplaced yes) (effects (font (size 1.27 1.27)) (justify right bottom)))
 (wire (pts (xy 67.31 63.5) (xy 69.85 63.5)) (stroke (width 0) (type default)))
 (label "LED5" (at 69.85 63.5 0) (fields_autoplaced yes) (effects (font (size 1.27 1.27)) (justify left bottom)))
 (symbol (lib_id "KiCadMaster:R") (at 83.82 71.12 0) (unit 1) (exclude_from_sim no) (in_bom yes) (on_board yes) (dnp no) (property "Reference" "R2" (at 86.36 70.485 0) (effects (font (size 1.27 1.27)) (justify left))) (property "Value" "470" (at 86.36 73.025 0) (effects (font (size 1.27 1.27)) (justify left))) (property "Footprint" "Resistor_SMD:R_0805_2012Metric" (at 83.82 71.12 0) (effects (font (size 1.27 1.27)) hide)) (property "Datasheet" "~" (at 83.82 71.12 0) (effects (font (size 1.27 1.27)) hide)) (property "Description" "Индикатор 3,3 В" (at 83.82 71.12 0) (effects (font (size 1.27 1.27)) hide)) (pin "1") (pin "2"))
 (wire (pts (xy 83.82 67.31) (xy 83.82 64.77)) (stroke (width 0) (type default)))
 (symbol (lib_id "KiCadMaster:+3V3") (at 83.82 64.77 0) (unit 1) (exclude_from_sim no) (in_bom yes) (on_board yes) (dnp no) (property "Reference" "#PWR10" (at 83.82 64.77 0) (effects (font (size 1.27 1.27)) hide)) (property "Value" "+3V3" (at 83.82 60.17 0) (effects (font (size 1.27 1.27)))) (property "Footprint" "" (at 83.82 64.77 0) (effects (font (size 1.27 1.27)) hide)) (property "Datasheet" "" (at 83.82 64.77 0) (effects (font (size 1.27 1.27)) hide)) (property "Description" "" (at 83.82 64.77 0) (effects (font (size 1.27 1.27)) hide)) (pin "1"))
 (wire (pts (xy 83.82 74.93) (xy 83.82 77.47)) (stroke (width 0) (type default)))
 (label "LED33" (at 83.82 77.47 270) (fields_autoplaced yes) (effects (font (size 1.27 1.27)) (justify right bottom)))
 (symbol (lib_id "KiCadMaster:LED") (at 109.22 63.5 0) (unit 1) (exclude_from_sim no) (in_bom yes) (on_board yes) (dnp no) (property "Reference" "D3" (at 109.22 60.96 0) (effects (font (size 1.27 1.27)) (justify left))) (property "Value" "LED green" (at 109.22 67.31 0) (effects (font (size 1.27 1.27)) (justify left))) (property "Footprint" "LED_SMD:LED_0805_2012Metric" (at 109.22 63.5 0) (effects (font (size 1.27 1.27)) hide)) (property "Datasheet" "~" (at 109.22 63.5 0) (effects (font (size 1.27 1.27)) hide)) (property "Description" "Есть 3,3 В" (at 109.22 63.5 0) (effects (font (size 1.27 1.27)) hide)) (pin "1") (pin "2"))
 (wire (pts (xy 105.41 63.5) (xy 102.87 63.5)) (stroke (width 0) (type default)))
 (label "GND" (at 102.87 63.5 180) (fields_autoplaced yes) (effects (font (size 1.27 1.27)) (justify right bottom)))
 (wire (pts (xy 113.03 63.5) (xy 115.57 63.5)) (stroke (width 0) (type default)))
 (label "LED33" (at 115.57 63.5 0) (fields_autoplaced yes) (effects (font (size 1.27 1.27)) (justify left bottom)))
 (symbol (lib_id "KiCadMaster:Conn_01x03") (at 142.24 66.04 0) (unit 1) (exclude_from_sim no) (in_bom yes) (on_board yes) (dnp no) (property "Reference" "J2" (at 142.24 60.96 0) (effects (font (size 1.27 1.27)) (justify left))) (property "Value" "OUT" (at 142.24 71.12 0) (effects (font (size 1.27 1.27)) (justify left))) (property "Footprint" "Connector_PinHeader_2.54mm:PinHeader_1x03_P2.54mm_Vertical" (at 142.24 66.04 0) (effects (font (size 1.27 1.27)) hide)) (property "Datasheet" "~" (at 142.24 66.04 0) (effects (font (size 1.27 1.27)) hide)) (property "Description" "Выход: 5 В, 3,3 В, GND" (at 142.24 66.04 0) (effects (font (size 1.27 1.27)) hide)) (pin "1") (pin "2") (pin "3"))
 (wire (pts (xy 137.16 63.5) (xy 134.62 63.5)) (stroke (width 0) (type default)))
 (label "+5V" (at 134.62 63.5 180) (fields_autoplaced yes) (effects (font (size 1.27 1.27)) (justify right bottom)))
 (wire (pts (xy 137.16 66.04) (xy 134.62 66.04)) (stroke (width 0) (type default)))
 (label "+3V3" (at 134.62 66.04 180) (fields_autoplaced yes) (effects (font (size 1.27 1.27)) (justify right bottom)))
 (wire (pts (xy 137.16 68.58) (xy 134.62 68.58)) (stroke (width 0) (type default)))
 (label "GND" (at 134.62 68.58 180) (fields_autoplaced yes) (effects (font (size 1.27 1.27)) (justify right bottom)))
 (text "Флаги питания для ERC (на плату не попадают):" (exclude_from_sim no) (at 22.86 88.9 0) (effects (font (size 1.27 1.27)) (justify left bottom)))
 (symbol (lib_id "KiCadMaster:GND") (at 27.94 96.52 0) (unit 1) (exclude_from_sim no) (in_bom yes) (on_board yes) (dnp no) (property "Reference" "#PWR11" (at 27.94 96.52 0) (effects (font (size 1.27 1.27)) hide)) (property "Value" "GND" (at 27.94 101.92 0) (effects (font (size 1.27 1.27)))) (property "Footprint" "" (at 27.94 96.52 0) (effects (font (size 1.27 1.27)) hide)) (property "Datasheet" "" (at 27.94 96.52 0) (effects (font (size 1.27 1.27)) hide)) (property "Description" "" (at 27.94 96.52 0) (effects (font (size 1.27 1.27)) hide)) (pin "1"))
 (symbol (lib_id "KiCadMaster:PWR_FLAG") (at 27.94 96.52 0) (unit 1) (exclude_from_sim no) (in_bom yes) (on_board yes) (dnp no) (property "Reference" "#FLG12" (at 27.94 96.52 0) (effects (font (size 1.27 1.27)) hide)) (property "Value" "PWR_FLAG" (at 27.94 91.92 0) (effects (font (size 1.27 1.27)))) (property "Footprint" "" (at 27.94 96.52 0) (effects (font (size 1.27 1.27)) hide)) (property "Datasheet" "" (at 27.94 96.52 0) (effects (font (size 1.27 1.27)) hide)) (property "Description" "" (at 27.94 96.52 0) (effects (font (size 1.27 1.27)) hide)) (pin "1"))
 (symbol (lib_id "KiCadMaster:VIN") (at 45.72 96.52 0) (unit 1) (exclude_from_sim no) (in_bom yes) (on_board yes) (dnp no) (property "Reference" "#PWR13" (at 45.72 96.52 0) (effects (font (size 1.27 1.27)) hide)) (property "Value" "VIN" (at 45.72 91.92 0) (effects (font (size 1.27 1.27)))) (property "Footprint" "" (at 45.72 96.52 0) (effects (font (size 1.27 1.27)) hide)) (property "Datasheet" "" (at 45.72 96.52 0) (effects (font (size 1.27 1.27)) hide)) (property "Description" "" (at 45.72 96.52 0) (effects (font (size 1.27 1.27)) hide)) (pin "1"))
 (symbol (lib_id "KiCadMaster:PWR_FLAG") (at 45.72 96.52 180) (unit 1) (exclude_from_sim no) (in_bom yes) (on_board yes) (dnp no) (property "Reference" "#FLG14" (at 45.72 96.52 0) (effects (font (size 1.27 1.27)) hide)) (property "Value" "PWR_FLAG" (at 45.72 101.92 0) (effects (font (size 1.27 1.27)))) (property "Footprint" "" (at 45.72 96.52 0) (effects (font (size 1.27 1.27)) hide)) (property "Datasheet" "" (at 45.72 96.52 0) (effects (font (size 1.27 1.27)) hide)) (property "Description" "" (at 45.72 96.52 0) (effects (font (size 1.27 1.27)) hide)) (pin "1"))
 (text "Вход 7–12 В → L7805 → 5 В → AMS1117 → 3,3 В." (exclude_from_sim no) (at 22.86 17.78 0) (effects (font (size 1.524 1.524)) (justify left bottom)))
 (sheet_instances (path "" (page "1"))))
